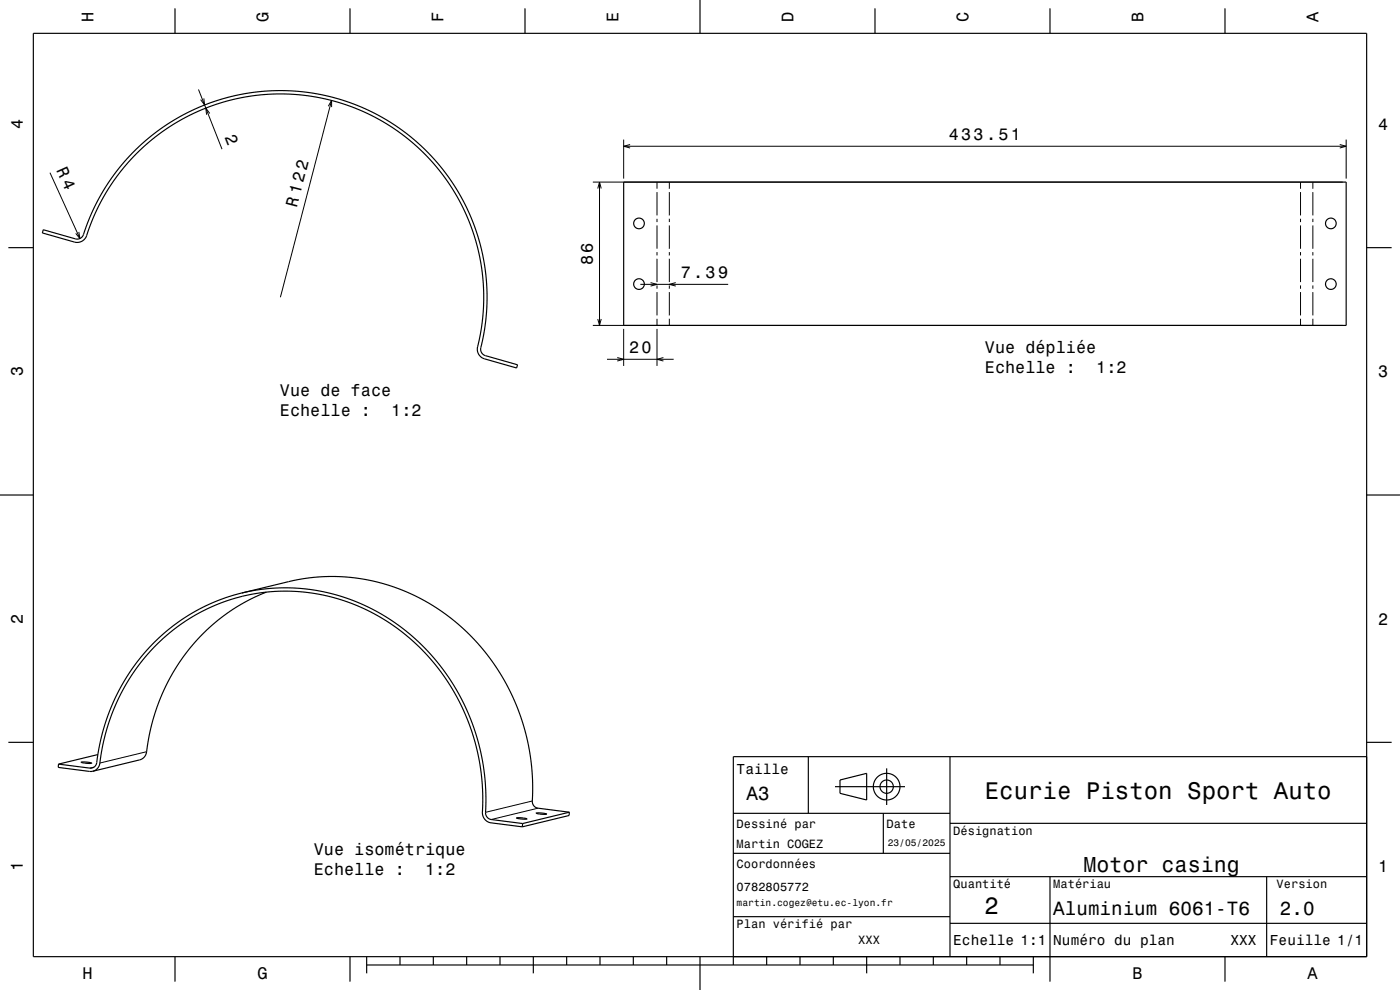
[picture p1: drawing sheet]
<svg xmlns="http://www.w3.org/2000/svg" width="420mm" height="297mm" viewBox="0 0 420 297" stroke-linecap="round" stroke-linejoin="round" font-family="sans-serif">
<g fill="none" stroke="#000" stroke-width=".3">
<path d="M59.5 26.8l7.1 17.9M61.2 29.5l.2 2-1.2-1.6M62.9 34l-1.2-1.6 .3 2M98.5 31.9l1-1.8v2M99.5 30.1l-15.4 59.1M15 51.8l9 19.8M177.9 54.6h224.9M179.3 56.6l.6-2 .5 2M179.9 54.6v43M187.1 41.9v11.7M187.1 43.9h216.8M189 43.4l-1.9 .5 1.9 .5"/>
<path d="M197.1 54.6v2M197.1 57.6v7M200.8 54.6v2M200.8 57.6v7M390.2 54.6v2M390.2 57.6v7M393.9 54.6v2M393.9 57.6v7M401.9 43.4l2 .5-2 .5M403.9 41.9v11.7M23.6 69.6l.4 2-1.3-1.6M197.1 65.6v1"/>
<path d="M197.1 67.6v7M197.1 75.6v1M197.1 77.6v7M200.8 65.6v1M200.8 67.6v7M200.8 75.6v1M200.8 77.6v7M390.2 65.6v1M390.2 67.6v7M390.2 75.6v1M390.2 77.6v7M393.9 65.6v1"/>
<path d="M393.9 67.6v7M393.9 75.6v1M393.9 77.6v7M177.9 97.6h224.9M179.3 95.7l.6 1.9 .5-1.9M187.1 98.7v11.1M192.1 85.3h26.3M195.2 84.8l1.9 .5-1.9 .5M197.1 85.6v1M197.1 87.6v7M197.1 95.6v2M197.1 98.7v11.1"/>
<path d="M200.8 85.6v1M200.8 87.6v7M200.8 95.6v2M202.7 84.8l-1.9 .5 1.9 .5M390.2 85.6v1M390.2 87.6v7M390.2 95.6v2M393.9 85.6v1M393.9 87.6v7M393.9 95.6v2M182.1 107.8h20M185.2 107.3l1.9 .5-1.9 .5"/>
<path d="M199 107.3l-1.9 .5 1.9 .5M28.2 230.1l-1.2 .3M44 225.5l-14 3.4M159.7 240.3l-14 3.4M161.4 242.5l-14 3.4"/>
</g>
<g fill="none" stroke="#000" stroke-width=".35">
<path d="M10 10h400v277h-400zM52.5 2.5v7.5M105 2.5v7.5M157.5 2.5v7.5M210 0v10M262.5 2.5v7.5M315 2.5v7.5M367.5 2.5v7.5M187.1 54.6h216.8v43h-216.8zM2.5 74.3h7.5M13 68.9l9.8 2.8a2.43 2.43 0 0 0 2.6-2.5l2-5.1 2.6-5.1 3.1-5.1 3.7-4.8 3.9-4.2 4.7-4.1 4.6-3.4 5-2.9 4.9-2.4 5.9-2.2 5.8-1.4 5.7-.9 6-.4 5.5 .2 6.4 .8 5.1 1.1 6 2 5.2 2.3 5.1 2.7 4.9 3.4 4.4 3.7 4.4 4.4 3.7 4.5 3.2 4.8 2.8 5.3 2.3 5.2 1.7 5.5 1.3 6.1 .7 5.7 .1 5.5-.4 6-.9 5.7a5.4 5.4 0 0 0-.2 3.8l1 .8 9.7 2.7-.3 1-9.7-2.8a3.3 3.3 0 0 1-1.7-4.8l1-5.6 .5-5.8-.1-5.7-.5-5.5-1.2-5.9-1.6-5.2-2.2-5.6-2.6-4.9-3.1-4.8-3.4-4.3-4.3-4.6-4.3-3.7-4.7-3.3-5.2-3-5-2.3-5.9-2-6.1-1.5-5.4-.7-5.5-.2-5.8 .3-5.7 .8-5.8 1.4-5.7 2-4.9 2.3-5.4 3.2-4.7 3.3-4.5 4-3.7 4-3.7 4.8-2.9 4.6-2.6 4.9-2.1 5.4a3.9 3.9 0 0 1-2.9 3.5l-1.3-.1-9.6-2.7zM410 74.3h7.5"/>
<path d="M0 148.5h10M410 148.5h10M72.6 177.9l-3.9 1.1-4.2 1.5-3.9 1.8-3.5 1.9-3.7 2.5-3.4 2.6-3.2 2.9-2.8 2.9-2.6 3.2-2.6 3.5-2.2 3.7-2.2 4.1-3 8-1.2 4.6-.9 4.3a4.6 4.6 0 0 1-1.2 3.7l-1.1 .2-9.4-1.2M72.6 177.9l14.8-3.6 4.2-.8 6.8-.5 6.6 .2 7.3 1.2 7.3 2.2 6.6 3 6.4 3.9 6.1 4.8 5.5 5.7 4.7 6.3 4 6.9 3.1 7.3 2.3 7.9 1.2 7.9 .3 7.8a5.7 5.7 0 0 0 .5 3.8l1 .5 9.5 1.3M72.6 177.9l6.8-1.2 6.6-.4 6.4 .5 6.5 1.2 6.9 2.1 6.3 2.9 5.6 3.3 5.7 4.3 5.3 5.1 4.4 5.3 3.9 6.1 3.2 6.2 2.5 6.8 1.8 7 1 7.1 .3 7a8 8 0 0 0 .3 3.9l1.2 .7 9.5 1.3M79.9 177.6l-6.8 3.3-6.2 4-5.9 5.1-5.1 5.8-4.1 6.2-3.5 7-2.5 7.2-1.6 7.5a4.5 4.5 0 0 1-1.9 4.1l-14.4 3.6M2.5 222.7h7.5M17.6 229.2l-.1 1 9.4 1.2h1M24.3 228.7l1.7-.1 1.5 .4h-1.6zM27.9 231.4a3.4 3.4 0 0 0 2.2-3.8l1-5.1 1.5-5.7 2-5.2 2.5-5.1 2.9-4.7 3.2-4.3 3.9-4.2 4.3-3.8 4.4-3.2 5.1-3 4.9-2.2 5.2-1.8 5.3-1.2 5.3-.6 5.2-.1 5.7 .4 4.9 .8 5.8 1.6 5.1 2 5 2.5 4.9 3.1 4.4 3.4 4.3 4.1 3.6 4 3.4 4.6 2.7 4.4 2.8 5.6 2.1 5.4 1.6 5.5 1 5.6 .6 5.5 .1 6a4.5 4.5 0 0 0 1.1 4.3l1.3 .6 9.5 1.3M29.4 226.4l-11.8 2.8M242.5 227v17"/>
<path d="M250.5 236h21M252 234l8-2v8l-8-2zM266 230.5v11M285 227v60M410 222.7h7.5M410 227h-190v62.5M154.9 245.4l1.6-.1 1.6 .4h-1.6zM156.8 247.1l-.1 1M160.8 243.9h1.7l1.5 .3-1.6 .1zM170.8 243.7l-.1 1-14 3.4M170.8 243.7l-14 3.4M220 244h65"/>
<path d="M220 256h65M265 244v12M285 247h125M220 275h65M285 277h125M285 263h125M315 263v31.5M380 263v24M52.5 287v7.5M105 287v7.5M110 289.5h200M110 287v5"/>
<path d="M120 287v2.5M130 287v2.5M140 287v2.5M150 287v2.5M160 287v5M170 287v2.5M180 287v2.5M190 287v2.5M200 287v2.5M210 287v10M230 287v2.5M240 287v2.5"/>
<path d="M250 287v2.5M260 287v5M270 287v2.5M280 287v2.5M290 287v2.5M300 287v2.5M310 287v5M367.5 287v7.5"/>
<circle cx="191.7" cy="67" r="1.6"/>
<circle cx="399.3" cy="67" r="1.6"/>
<circle cx="191.7" cy="85.2" r="1.6"/>
<circle cx="399.3" cy="85.2" r="1.6"/>
<circle cx="266" cy="236" r="4"/>
<circle cx="266" cy="236" r="2"/>
</g>
<g font-size="7.2">
<text x="295.5" y="239.6">Ecurie Piston Sport Auto</text>
<text x="295.3" y="274.3">2</text>
</g>
<text font-size="6.5" x="325.1" y="261.5">Motor casing</text>
<g font-size="5.8">
<text x="224" y="240.1">A3</text>
<text x="316" y="274.6">Aluminium 6061-T6</text>
<text x="384" y="274.6">2.0</text>
</g>
<text font-size="5.1" x="89" y="62.3" transform="rotate(-76 89 62.3)">R 122</text>
<g font-size="5">
<text x="28.1" y="6.5" transform="rotate(-90 28.1 6.5)">H</text>
<text x="80.6" y="6.5" transform="rotate(-90 80.6 6.5)">G</text>
<text x="133.1" y="6.5" transform="rotate(-90 133.1 6.5)">F</text>
<text x="185.6" y="6.5" transform="rotate(-90 185.6 6.5)">E</text>
<text x="238.1" y="6.5" transform="rotate(-90 238.1 6.5)">D</text>
<text x="290.6" y="6.5" transform="rotate(-90 290.6 6.5)">C</text>
<text x="343.1" y="6.5" transform="rotate(-90 343.1 6.5)">B</text>
<text x="395.6" y="6.5" transform="rotate(-90 395.6 6.5)">A</text>
<text x="6.8" y="38.7" transform="rotate(-90 6.8 38.7)">4</text>
<text x="67.3" y="41.2" transform="rotate(68 67.3 41.2)">2</text>
<text x="284.6" y="41.9">433.51</text>
<text x="413.5" y="39">4</text>
<text x="16.8" y="51" transform="rotate(66 16.8 51)">R 4</text>
<text x="177.9" y="79.5" transform="rotate(-90 177.9 79.5)">86</text>
<text x="204.2" y="83.3">7.39</text>
<text x="188.7" y="105.8">20</text>
<text x="295.5" y="106">Vue dépliée</text>
<text x="6.8" y="112.9" transform="rotate(-90 6.8 112.9)">3</text>
<text x="295.5" y="112">Echelle :</text>
<text x="328.9" y="112">1:2</text>
<text x="413.5" y="113.2">3</text>
<text x="84" y="118.8">Vue de face</text>
<text x="84" y="124.8">Echelle :</text>
<text x="117.4" y="124.8">1:2</text>
<text x="6.8" y="187.1" transform="rotate(-90 6.8 187.1)">2</text>
<text x="413.5" y="187.4">2</text>
<text x="94.1" y="256.4">Vue isométrique</text>
<text x="6.8" y="261.3" transform="rotate(-90 6.8 261.3)">1</text>
<text x="94.1" y="262.5">Echelle :</text>
<text x="127.5" y="262.5">1:2</text>
<text x="413.5" y="261.6">1</text>
<text x="24.7" y="293.8">H</text>
<text x="77.2" y="293.8">G</text>
<text x="339.7" y="293.8">B</text>
<text x="392.2" y="293.8">A</text>
</g>
<g font-size="4.3">
<text x="221" y="232.2">Taille</text>
<text x="286" y="283.6">Echelle 1:1</text>
<text x="316" y="283.6">Numéro du plan</text>
<text x="369.2" y="283.6">XXX</text>
<text x="381" y="283.6">Feuille 1/1</text>
</g>
<g font-size="3.6">
<text x="221" y="248.3">Dessiné par</text>
<text x="266" y="248.3">Date</text>
<text x="286" y="250.5">Désignation</text>
<text x="221" y="254.5">Martin COGEZ</text>
<text x="221" y="260.5">Coordonnées</text>
<text x="221" y="267.2">0782805772</text>
<text x="286" y="266.5">Quantité</text>
<text x="316" y="266.5">Matériau</text>
<text x="383" y="266.5">Version</text>
<text x="221" y="278.5">Plan vérifié par</text>
<text x="257.5" y="283.3">XXX</text>
</g>
<g font-size="2.9">
<text x="266.3" y="253.8">23/05/2025</text>
<text x="221" y="271.8">martin.cogez@etu.ec-lyon.fr</text>
</g>
</svg>
